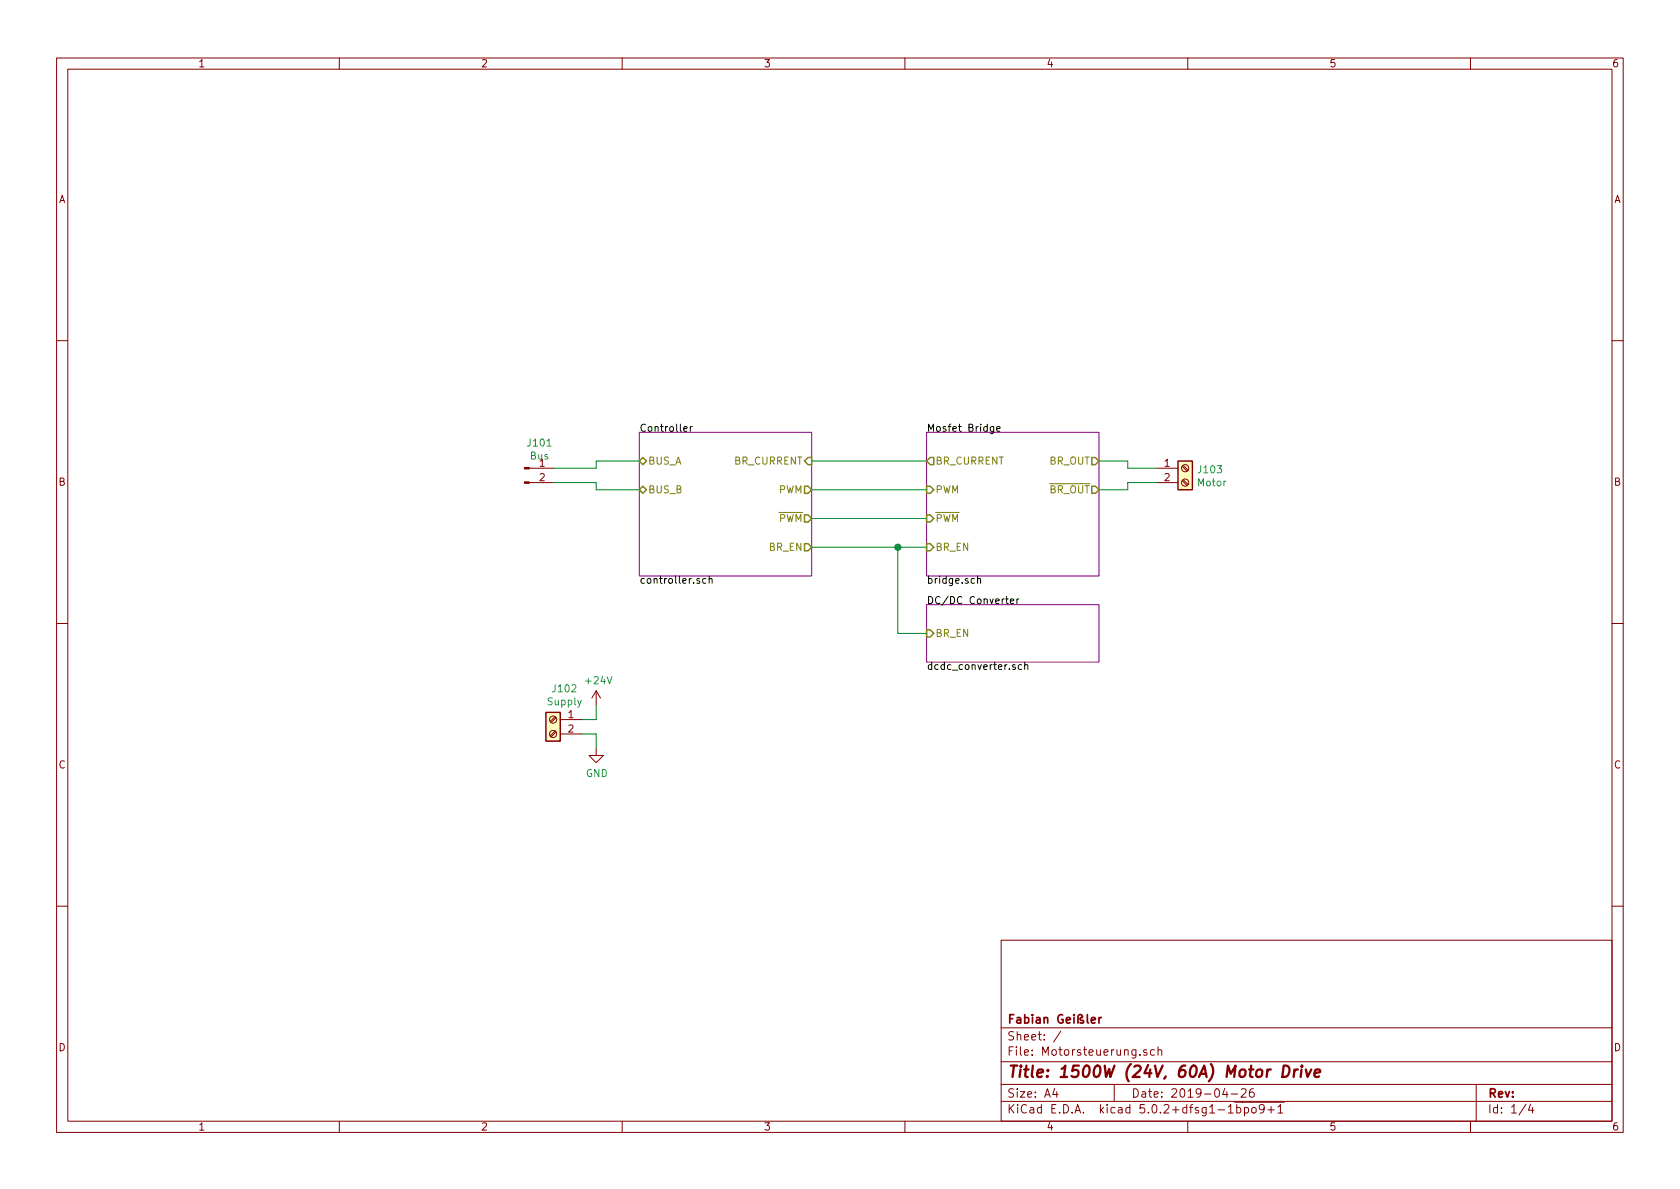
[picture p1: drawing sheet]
EESchema Schematic File Version 4
EELAYER 26 0
EELAYER END
$Descr A4 11693 8268
encoding utf-8
Sheet 1 4
Title "1500W (24V, 60A) Motor Drive"
Date "2019-04-26"
Rev ""
Comp "Fabian Geißler"
Comment1 ""
Comment2 ""
Comment3 ""
Comment4 ""
$EndDescr
$Comp
L Connector:Screw_Terminal_01x02 J102
U 1 1
P 3850 5000
F 0 "J102" H 3770 5217 50  0000 C CNN
F 1 "Supply" H 3770 5126 50  0000 C CNN
F 2 "" H 3850 5000 50  0001 C CNN
F 3 "~" H 3850 5000 50  0001 C CNN
	1    3850 5000
	-1   0    0    -1  
$EndComp
Wire Wire Line
	4050 5100 4150 5100
$Comp
L power:GND #PWR0102
U 1 1
P 4150 5200
F 0 "#PWR0102" H 4150 4950 50  0001 C CNN
F 1 "GND" H 4155 5027 50  0000 C CNN
F 2 "" H 4150 5200 50  0001 C CNN
F 3 "" H 4150 5200 50  0001 C CNN
	1    4150 5200
	1    0    0    -1  
$EndComp
Wire Wire Line
	4150 5200 4150 5100
$Comp
L power:+24V #PWR0101
U 1 1
P 4150 4900
F 0 "#PWR0101" H 4150 4750 50  0001 C CNN
F 1 "+24V" H 4165 5073 50  0000 C CNN
F 2 "" H 4150 4900 50  0001 C CNN
F 3 "" H 4150 4900 50  0001 C CNN
	1    4150 4900
	1    0    0    -1  
$EndComp
Wire Wire Line
	4050 5000 4150 5000
Wire Wire Line
	4150 5000 4150 4900
$Sheet
S 4450 3000 1200 1000
U 5CEDC1EA
F0 "Controller" 50
F1 "controller.sch" 50
F2 "PWM" O R 5650 3400 50 
F3 "~PWM" O R 5650 3600 50 
F4 "BR_EN" O R 5650 3800 50 
F5 "BUS_A" B L 4450 3200 50 
F6 "BUS_B" B L 4450 3400 50 
F7 "BR_CURRENT" I R 5650 3200 50 
$EndSheet
$Sheet
S 6450 4200 1200 400 
U 5CEFA277
F0 "DC/DC Converter" 50
F1 "dcdc_converter.sch" 50
F2 "BR_EN" I L 6450 4400 50 
$EndSheet
$Sheet
S 6450 3000 1200 1000
U 5CF15E95
F0 "Mosfet Bridge" 50
F1 "bridge.sch" 50
F2 "BR_CURRENT" O L 6450 3200 50 
F3 "BR_OUT" O R 7650 3200 50 
F4 "~BR_OUT" O R 7650 3400 50 
F5 "PWM" I L 6450 3400 50 
F6 "~PWM" I L 6450 3600 50 
F7 "BR_EN" I L 6450 3800 50 
$EndSheet
Wire Wire Line
	5650 3200 6450 3200
Wire Wire Line
	5650 3400 6450 3400
Wire Wire Line
	6450 3600 5650 3600
Wire Wire Line
	5650 3800 6250 3800
Wire Wire Line
	6450 4400 6250 4400
Wire Wire Line
	6250 4400 6250 3800
Connection ~ 6250 3800
Wire Wire Line
	6250 3800 6450 3800
$Comp
L Connector:Conn_01x02_Male J101
U 1 1
P 3650 3250
F 0 "J101" H 3756 3428 50  0000 C CNN
F 1 "Bus" H 3756 3337 50  0000 C CNN
F 2 "" H 3650 3250 50  0001 C CNN
F 3 "~" H 3650 3250 50  0001 C CNN
	1    3650 3250
	1    0    0    -1  
$EndComp
Wire Wire Line
	3850 3250 4150 3250
Wire Wire Line
	4150 3250 4150 3200
Wire Wire Line
	4150 3200 4450 3200
Wire Wire Line
	3850 3350 4150 3350
Wire Wire Line
	4150 3350 4150 3400
Wire Wire Line
	4150 3400 4450 3400
$Comp
L Connector:Screw_Terminal_01x02 J103
U 1 1
P 8250 3250
F 0 "J103" H 8330 3242 50  0000 L CNN
F 1 "Motor" H 8330 3151 50  0000 L CNN
F 2 "" H 8250 3250 50  0001 C CNN
F 3 "~" H 8250 3250 50  0001 C CNN
	1    8250 3250
	1    0    0    -1  
$EndComp
Wire Wire Line
	8050 3250 7850 3250
Wire Wire Line
	7850 3250 7850 3200
Wire Wire Line
	7850 3200 7650 3200
Wire Wire Line
	7650 3400 7850 3400
Wire Wire Line
	7850 3400 7850 3350
Wire Wire Line
	7850 3350 8050 3350
$EndSCHEMATC
